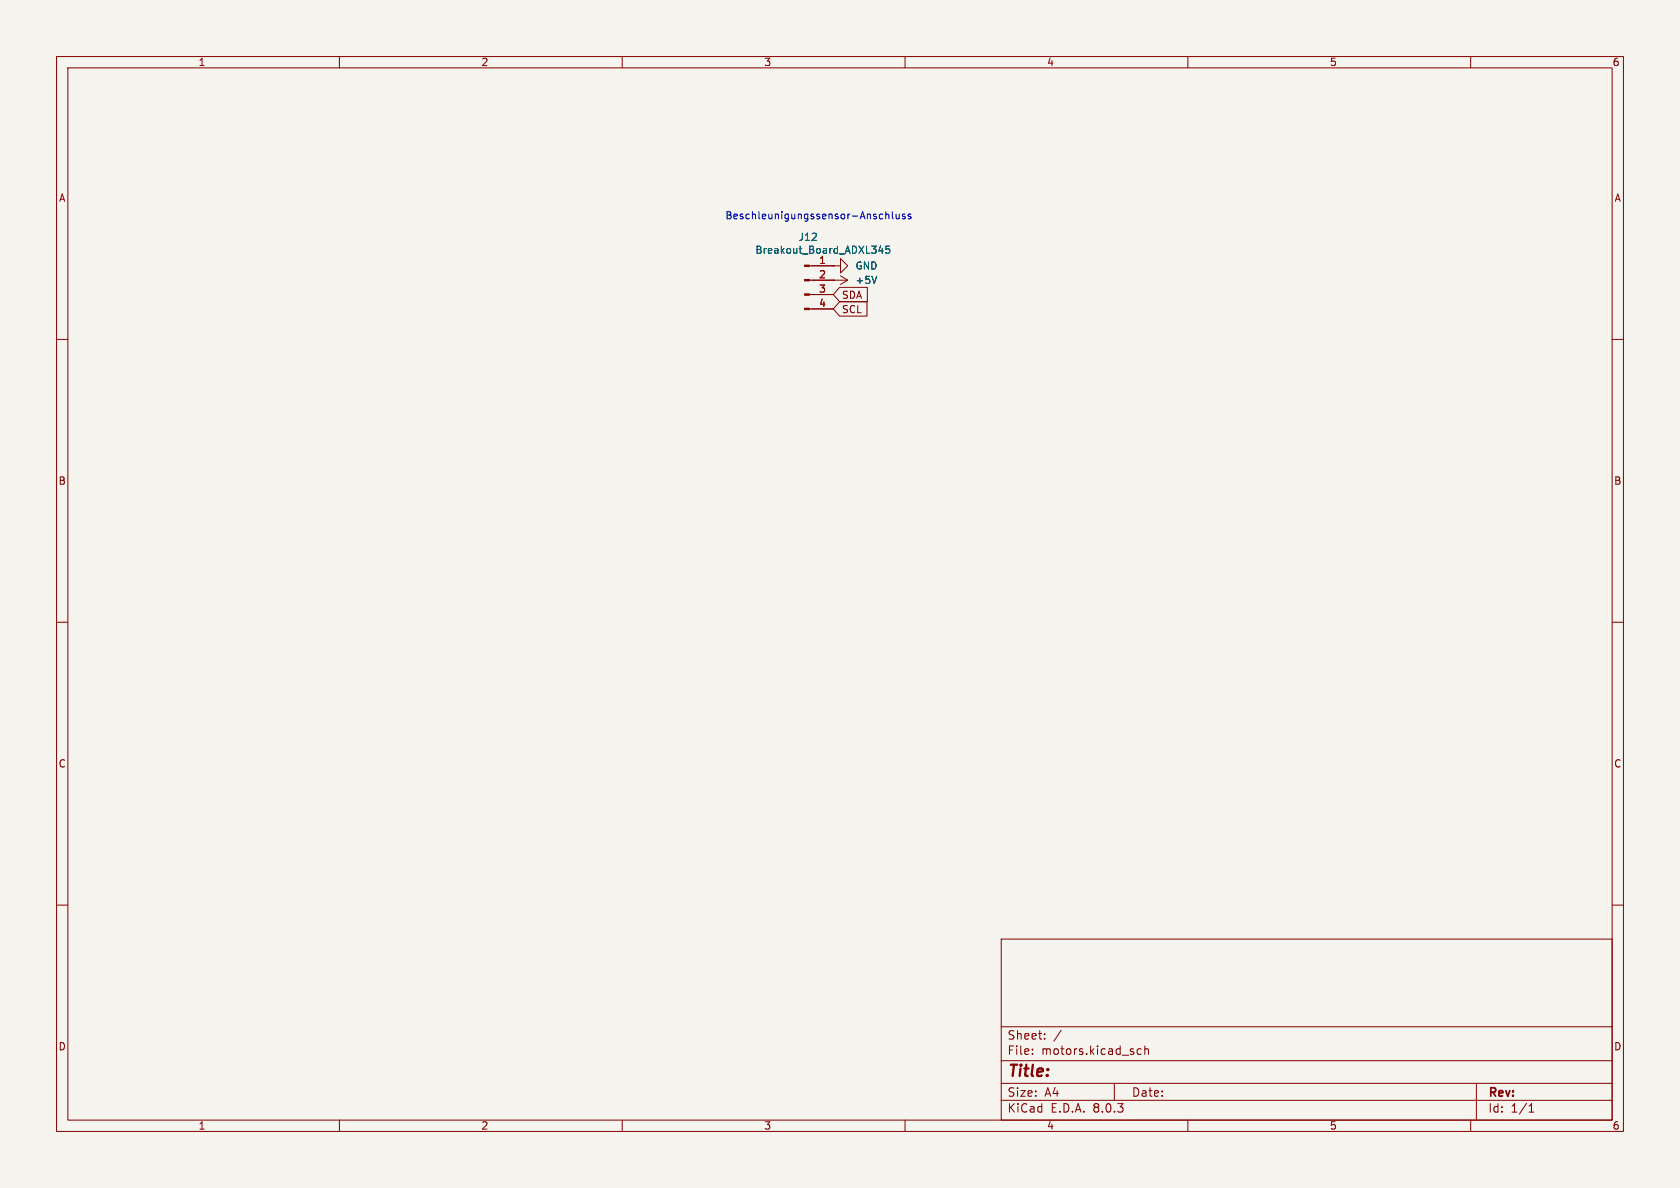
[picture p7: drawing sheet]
<svg xmlns="http://www.w3.org/2000/svg" width="297mm" height="210mm" viewBox="0 0 297 210" stroke-linecap="round" stroke-linejoin="round" font-family="sans-serif">
<path d="M0 0h297v210h-297z" fill="#f5f4ef" stroke="#f5f4ef" stroke-width=".18"/>
<g fill="none" stroke="#840000" stroke-width=".18">
<path d="M10 10h277v190h-277zM12 12h273v186h-273zM60 10v2M110 10v2M160 10v2M210 10v2M260 10v2M10 60h2M143.1 49.5h6.8M143.1 54.6h4.2M143.1 52.1h4.2M143.1 47h4.2"/>
<path d="M147.3 49.5h.1M147.3 47h1.3v-1.3l1.3 1.3-1.3 1.3v-1.3M147.3 47h.1M148.4 53.3h4.9v2.6h-4.9l-1.1-1.3zM148.4 50.8h4.9v2.5h-4.9l-1.1-1.2zM148.6 48.8l1.3 .7M149.9 49.5l-1.3 .8M285 60h2M10 110h2M285 110h2M10 160h2M285 160h2"/>
<path d="M177 166h108v32h-108zM60 198v2M110 198v2M160 198v2M177 194.5h108M177 191.5h108M177 187.5h108M177 181.5h108M182.5 186.3v.1M182.5 185.5v.1M184.7 183.6v.1M184.7 182.8v.1"/>
<path d="M187.6 182.1l-1.3 2M197 191.5v3M201.7 185.5l-.4-.1-.3 .3v.4l.2 .2h.5M202.4 185.5l.2-.1 .4 .1v.9M202.4 184.9v1.5M210 198v2M260 198v2M261 191.5v6.5M270.3 196.6h.9M270.3 195.5l.4-.4v1.5"/>
</g>
<path d="M155 48.8l-.4 1.3M155.7 43.4l-.3 1h.8M156 43.9v.9M157.2 43.5h-.6v.6l.2-.1h.4l.1 .2-.1 .5-.1 .1-.5-.1" fill="none" stroke="#006464" stroke-width=".18"/>
<g fill="#840000" stroke="#840000" stroke-width=".18">
<path d="M142.2 54.5h.9v.2h-.9z"/>
<path d="M142.2 51.9h.9v.3h-.9z"/>
<path d="M142.2 49.4h.9v.3h-.9z"/>
<path d="M142.2 46.9h.9v.2h-.9z"/>
</g>
<path d="M156.6 37.4v1.3M156.6 38l.2-.2 .3 .1v.8M157.8 37.4v1.1l.1 .2M158.4 37.8l.1 .8 .3 .1 .2-.1M159 37.8v.9M160 37.9l-.3-.1-.2 .2 .1 .2 .4 .1v.3h-.5M161 37.9l-.3-.1-.2 .2 .1 .2 .4 .1v.3h-.5" fill="none" stroke="#0000c2" stroke-width=".18"/>
<text font-size="2.8" fill="#840000" x="178" y="190.9">Title:</text>
<g font-size="2.1" fill="#840000">
<text x="178" y="184">Sheet:</text>
<text x="178" y="186.7">File:</text>
<text x="184.1" y="186.7">motors.kicad_sch</text>
<text x="178" y="196.9">KiCad</text>
<text x="178" y="194.1">Size:</text>
<text x="184.7" y="194.1">A4</text>
<text x="185.7" y="196.9">E.D.A.</text>
<text x="193.3" y="196.9">8.0.3</text>
<text x="200" y="194.1">Date:</text>
<text x="263" y="194.3">Rev:</text>
<text x="263" y="196.9">Id:</text>
<text x="267.1" y="196.9">1/1</text>
</g>
<g font-size="1.8" fill="#840000">
<text x="35" y="11.9">1</text>
<text x="85" y="11.9">2</text>
<text x="135" y="11.9">3</text>
<text x="185" y="11.9">4</text>
<text x="235" y="11.9">5</text>
<text x="285" y="11.9">6</text>
<text x="10.3" y="35.9">A</text>
<text x="285.3" y="35.9">A</text>
<text x="148.7" y="53">SDA</text>
<text x="148.7" y="55.6">SCL</text>
<text x="10.3" y="85.9">B</text>
<text x="285.3" y="85.9">B</text>
<text x="10.3" y="135.9">C</text>
<text x="285.3" y="135.9">C</text>
<text x="10.3" y="185.9">D</text>
<text x="285.3" y="185.9">D</text>
<text x="35" y="199.9">1</text>
<text x="85" y="199.9">2</text>
<text x="135" y="199.9">3</text>
<text x="185" y="199.9">4</text>
<text x="235" y="199.9">5</text>
<text x="285" y="199.9">6</text>
</g>
<text font-size="1.8" fill="#0000c2" x="128.1" y="39">Beschleunigungssensor-Anschluss</text>
<g font-size="1.8" fill="#006464">
<text x="133.4" y="45.1">Breakout_Board_ADXL345</text>
<text x="141.1" y="42.8">J12</text>
<text x="151.1" y="47.9">GND</text>
<text x="151.1" y="50.4">+5V</text>
</g>
<g font-size="1.8" fill="#a90000">
<text x="144.7" y="46.7">1</text>
<text x="144.7" y="49.3">2</text>
<text x="144.7" y="51.8">3</text>
<text x="144.7" y="54.4">4</text>
</g>
</svg>
